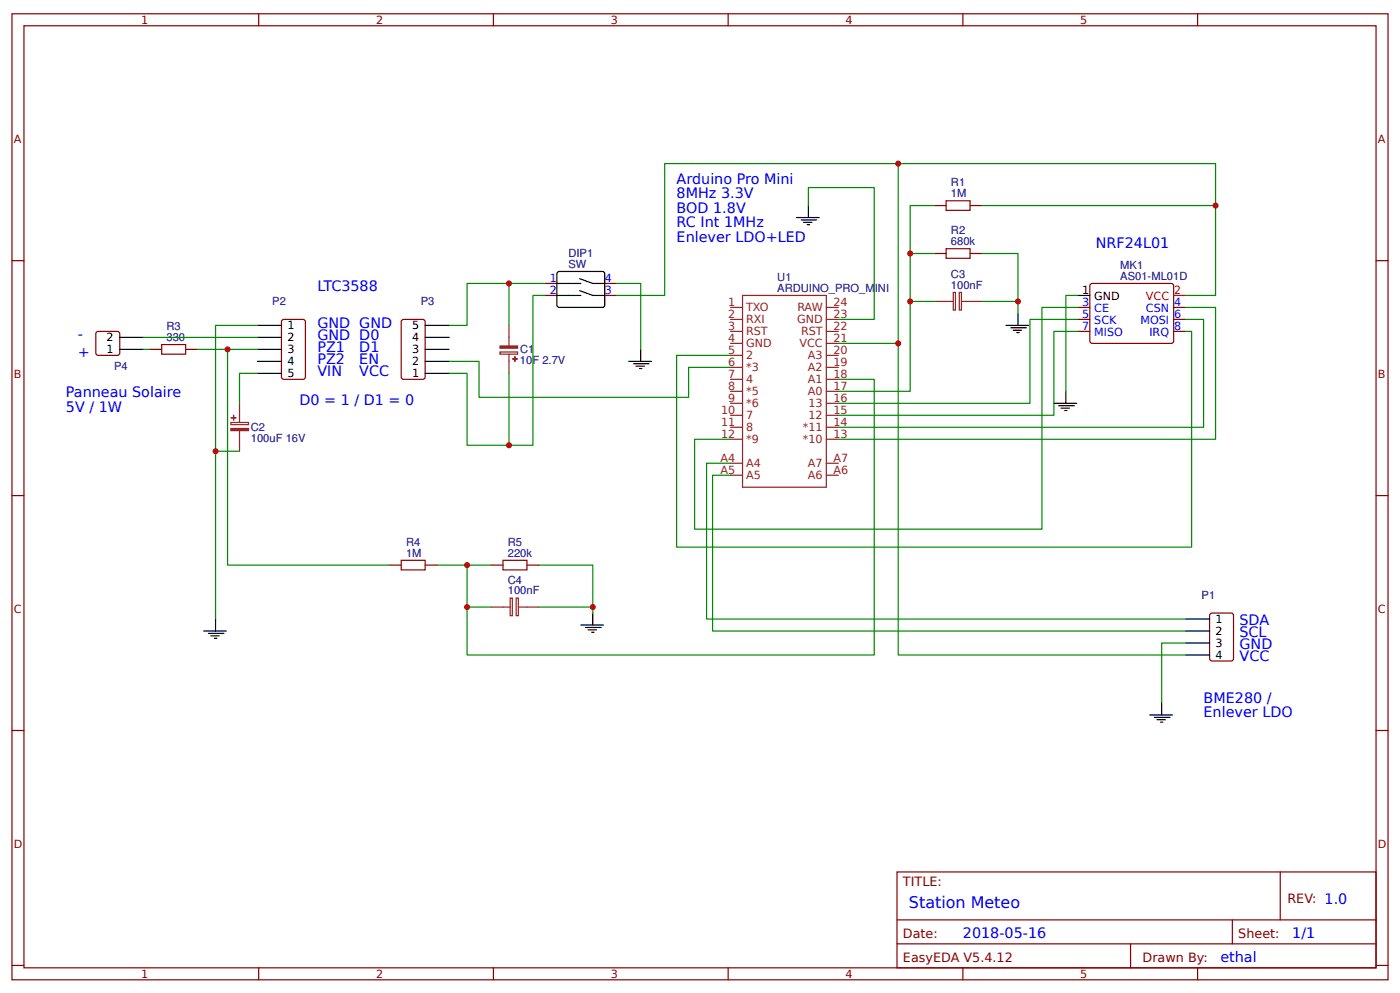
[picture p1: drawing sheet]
<svg xmlns="http://www.w3.org/2000/svg" width="309mm" height="219mm" viewBox="0 0 309 219" stroke-linecap="round" stroke-linejoin="round" font-family="sans-serif">
<g fill="none" stroke="#800" stroke-width=".26">
<path d="M2.6 3h304.1v213.3h-304.1zM5.3 5.7h298.7v208h-298.7zM57.1 3v2.7M109 3v2.7M160.9 3v2.7M212.7 3v2.7M264.6 3v2.7M2.6 57.5h2.7M206.4 45.4h2.6M206.4 56h2.6M214.3 45.4h2.7M214.3 56h2.7"/>
<path d="M304 57.5h2.7M21.4 73.2h4.5l.5 .2 .1 4.5-.3 .5h-4.5l-.5-.2v-4.5zM33.1 77.1h2.6M41 77.1h2.7M62.4 70.6l4.5-.1 .5 .3 .1 12.4-.3 .5h-4.5l-.5-.2v-12.5zM88.7 70.8l.5-.3h4.2l.5 .3v12.4l-.2 .5h-4.5l-.5-.2zM120.4 65.2h2.6M120.4 62.6h2.6M133.6 65.2h2.7M133.6 62.6h2.7M238.1 67.9h2.7M238.1 70.5h2.7"/>
<path d="M238.1 73.2h2.7M240.8 62.8l.5-.2h17.7l.3 .5-.1 12.4-.4 .3-17.8-.1-.2-.4zM259.3 67.9h2.6M259.3 70.5h2.6M259.3 73.2h2.6M2.6 109.4h2.7M304 109.4h2.7M86 124.8h2.6M93.9 124.8h2.7M108.5 124.8h2.6M116.4 124.8h2.7M267.3 135.6l.5-.3h4.2l.4 .3 .1 9.8-.2 .4-4.5 .1-.5-.2z"/>
<path d="M2.6 161.3h2.7M304 161.3h2.7M198.2 192.5h105.8v21.2h-105.8zM282.8 192.5v10.6M2.6 213.1h2.7M57.1 213.7v2.6M109 213.7v2.6M160.9 213.7v2.6M198.2 203.1h105.8M198.2 208.4h105.8M212.7 213.7v2.6M249.8 208.4v5.3"/>
<path d="M264.6 213.7v2.6M272.3 203.1v5.3M304 213.1h2.7"/>
</g>
<g fill="none" stroke="#000" stroke-width=".26">
<path d="M175.9 48h5.1M177 48.6h3.4M177.5 49.1h1.9M178.3 49.6h.6M178.6 45.4v2.6M26.5 77.1h5.2M26.5 74.5h5.2M56.9 77.1h5.3M56.9 74.5h5.3M56.9 71.8h5.3M56.9 79.8h5.3M93.9 77.1h5.3"/>
<path d="M93.9 74.5h5.3M93.9 71.8h5.3M93.9 79.8h5.3M123 65.2h5.3M123 62.6h5.3M123.1 60.2l.5-.3 9.8 .1 .2 .5-.1 7.1-.4 .3-9.8-.1-.3-.5zM128.1 64.2l2.9 1h2.6M128.1 61.5l2.9 1.1h2.6M138.9 79.8h5M141.6 77.1v2.7M222.2 71.8h5.1M223.3 72.4h3.4"/>
<path d="M223.8 72.9h1.9M224.6 73.4h.6M224.9 69.2v2.6M238.1 65.2h2.7M56.9 82.4h5.3M93.9 82.4h5.3M140 80.3h3.4M140.5 80.8h1.8M141.3 81.4h.5M232.8 89h5.1M233.9 89.6h3.4M234.4 90.1h1.9"/>
<path d="M235.2 90.6h.5M235.5 86.4v2.6M45 139.3h5M46 139.8h3.5M47.6 136.7v2.6M128.3 138h5M129.4 138.5h3.4M129.9 139h1.9M130.7 139.6h.5M131 135.3v2.7M261.9 136.7h5.3M261.9 139.3h5.3"/>
<path d="M46.6 140.4h1.8M47.4 140.9h.5M254 157.8h5M255.1 158.4h3.4M255.6 158.9h1.8M256.4 159.4h.5M256.6 155.2v2.6M261.9 141.9h5.3M261.9 144.6h5.3"/>
</g>
<g fill="none" stroke="#8d2323" stroke-width=".26">
<path d="M110.5 77.7h3.9v.5h-3.9zM112.4 71.8v4.5M112.4 78.2v4.2M161.4 78.4h2.6M161.4 75.8h2.6M161.4 70.5h2.6M161.4 67.9h2.6M161.4 73.2h2.6M164 65.2h18.6v42.4h-18.6zM182.6 78.4h2.6M182.6 75.8h2.6M182.6 70.5h2.6"/>
<path d="M182.6 67.9h2.6M182.6 73.2h2.6M206.4 66.5h4.2M210.6 64.6h.5v3.8h-.5zM211.9 64.6h.5v3.8h-.5zM212.5 66.5h4.5M51 93.3h3.9v.4h-3.9zM52.9 89v4.3M52.9 95.1v4.5M161.4 81.1h2.6M161.4 83.7h2.6M161.4 86.4h2.6"/>
<path d="M161.4 89h2.6M161.4 91.7h2.6M161.4 94.3h2.6M161.4 97h2.6M182.6 81.1h2.6M182.6 83.7h2.6M182.6 86.4h2.6M182.6 89h2.6M182.6 91.7h2.6M182.6 94.3h2.6M182.6 97h2.6M161.4 102.3h2.6"/>
<path d="M161.4 104.9h2.6M182.6 102.3h2.6M182.6 104.9h2.6M108.5 134h4.2M112.7 132h.5v3.9h-.5zM114 132h.5v3.9h-.5zM114.6 134h4.5"/>
</g>
<path d="M259.3 65.2h2.6" fill="none" stroke="#f00" stroke-width=".26"/>
<path d="M209 44.3h5.3v2.1h-5.3zM209 54.9h5.3v2.1h-5.3zM35.7 76.1h5.3v2.1h-5.3zM88.6 123.7h5.3v2.1h-5.3zM111.1 123.7h5.3v2.1h-5.3z" fill="none" stroke="#a00000" stroke-width=".26"/>
<g fill="none" stroke="#080" stroke-width=".26">
<path d="M198.4 36.1h-51.6v29.1h-10.5M178.6 45.4v-4h14.5v29.1h-7.9M201.1 56h5.3M206.4 45.4h-5.3v41h-15.9M217 45.4h51.6v19.8h-6.7M217 56h7.9v13.2M268.6 45.4v-9.3h-70.2v39.7h-13.2M31.7 77.1h1.4M31.7 74.5h25.2M43.7 77.1h13.2M50.3 77.1v47.7h35.7M56.9 71.8h-9.3v27.8h5.3"/>
<path d="M99.2 71.8h4v-9.2h9.2v9.2M99.2 79.8h6.6v7.9h46.3v-6.6h9.3M112.4 62.6h8M120.4 65.2h-2.7v33.1h-5.3M136.3 62.6h5.3v14.5M198.4 75.8v68.8h63.5M201.1 66.5h5.3M217 66.5h7.9M238.1 67.9h-7.9v48.9h-76.7v-19.8h7.9M238.1 73.2h-5.3v18.5h-47.6M238.1 65.2h-2.6v21.2M238.1 70.5h-10.6v18.5h-42.3"/>
<path d="M261.9 67.9h6.7v29.1h-83.4M261.9 70.5h4v23.8h-80.7M261.9 73.2h1.4v47.6h-113.8v-42.4h11.9M47.6 99.6v37.1M56.9 82.4h-4v6.6M99.2 82.4h4v15.9h9.2v-15.9M185.2 83.7h7.9v60.9h-89.9v-19.8M161.4 102.3h-5.3v34.4h105.8M161.4 104.9h-4v34.4h104.5M96.6 124.8h11.9M103.2 134h5.3M119.1 124.8h11.9v10.5"/>
<path d="M119.1 134h11.9M261.9 141.9h-5.3v13.3"/>
</g>
<g fill="#8d2323" stroke="#8d2323" stroke-width=".26">
<path d="M110.5 76.4h3.9v.5h-3.9z"/>
<path d="M113.2 79.2h1.1z"/>
<path d="M113.7 78.7l.1 1.1z"/>
<path d="M51 94.6h3.9v.5h-3.9z"/>
<path d="M51.1 92.2h1z"/>
<path d="M51.6 91.7v1z"/>
</g>
<g fill="#c00">
<circle cx="47.6" cy="99.6" r=".66"/>
<circle cx="224.9" cy="66.5" r=".66"/>
<circle cx="112.4" cy="98.3" r=".66"/>
<circle cx="103.2" cy="124.8" r=".66"/>
<circle cx="268.6" cy="45.4" r=".66"/>
<circle cx="201.1" cy="56" r=".66"/>
<circle cx="198.4" cy="75.8" r=".66"/>
<circle cx="50.3" cy="77.1" r=".66"/>
<circle cx="112.4" cy="62.6" r=".66"/>
<circle cx="198.4" cy="36.1" r=".66"/>
<circle cx="201.1" cy="66.5" r=".66"/>
<circle cx="131" cy="134" r=".66"/>
<circle cx="103.2" cy="134" r=".66"/>
</g>
<text font-size="3.5" fill="#00f" x="200.8" y="200.4">Station Meteo</text>
<g font-size="3.2" fill="#00f">
<text x="149.5" y="40.6">Arduino Pro Mini</text>
<text x="149.5" y="43.8">8MHz 3.3V</text>
<text x="149.5" y="47">BOD 1.8V</text>
<text x="149.5" y="50.1">RC Int 1MHz</text>
<text x="149.5" y="53.3">Enlever LDO+LED</text>
<text x="242.1" y="54.6">NRF24L01</text>
<text x="70.1" y="64.3">LTC3588</text>
<text x="17.2" y="74.9">-</text>
<text x="70.1" y="72.4">GND GND</text>
<text x="70.1" y="75">GND D0</text>
<text x="70.1" y="77.7">PZ1</text>
<text x="79.4" y="77.7">D1</text>
<text x="17.2" y="78.9">+</text>
<text x="70.1" y="80.3">PZ2</text>
<text x="70.1" y="82.9">VIN</text>
<text x="79.4" y="80.3">EN</text>
<text x="79.4" y="82.9">VCC</text>
<text x="14.6" y="87.7">Panneau Solaire</text>
<text x="66.1" y="89.5">D0 = 1 / D1 = 0</text>
<text x="14.6" y="90.9">5V / 1W</text>
<text x="273.8" y="138">SDA</text>
<text x="273.8" y="140.6">SCL</text>
<text x="273.8" y="143.3">GND</text>
<text x="273.8" y="145.9">VCC</text>
<text x="265.9" y="155.2">BME280 /</text>
<text x="265.9" y="158.4">Enlever LDO</text>
<text x="212.7" y="207">2018-05-16</text>
<text x="285.5" y="207">1/1</text>
<text x="269.6" y="212.3">ethal</text>
</g>
<g font-size="2.8" fill="#800">
<text x="199.5" y="195.7">TITLE:</text>
<text x="284.4" y="199.4">REV: 1.0</text>
<text x="199.5" y="207">Date:</text>
<text x="273.6" y="207">Sheet:</text>
<text x="199.5" y="212.3">EasyEDA V5.4.12</text>
<text x="252.4" y="212.3">Drawn By:</text>
</g>
<g font-size="2.5" fill="#800">
<text x="31.2" y="5.3">1</text>
<text x="83.1" y="5.3">2</text>
<text x="134.9" y="5.3">3</text>
<text x="186.8" y="5.3">4</text>
<text x="238.7" y="5.3">5</text>
<text x="3" y="31.6">A</text>
<text x="304.4" y="31.6">A</text>
<text x="3" y="83.5">B</text>
<text x="304.4" y="83.5">B</text>
<text x="3" y="135.3">C</text>
<text x="304.4" y="135.3">C</text>
<text x="3" y="187.2">D</text>
<text x="304.4" y="187.2">D</text>
<text x="31.2" y="215.9">1</text>
<text x="83.1" y="215.9">2</text>
<text x="134.9" y="215.9">3</text>
<text x="186.8" y="215.9">4</text>
<text x="238.7" y="215.9">5</text>
</g>
<g font-size="2.5" fill="#000080">
<text x="210.1" y="41.1">R1</text>
<text x="210.1" y="43.5">1M</text>
<text x="210.1" y="51.7">R2</text>
<text x="125.6" y="56.8">DIP1</text>
<text x="125.6" y="59.1">SW</text>
<text x="210.1" y="54.1">680k</text>
<text x="247.5" y="59.4">MK1</text>
<text x="171.7" y="64.4">ARDUINO_PRO_MINI</text>
<text x="171.7" y="62">U1</text>
<text x="210.1" y="63.8">100nF</text>
<text x="210.1" y="61.4">C3</text>
<text x="247.5" y="61.8">AS01-ML01D</text>
<text x="60.1" y="67.3">P2</text>
<text x="92.9" y="67.3">P3</text>
<text x="36.8" y="75.3">330</text>
<text x="36.8" y="72.9">R3</text>
<text x="25.2" y="81.7">P4</text>
<text x="114.9" y="80.4">10F 2.7V</text>
<text x="114.9" y="78">C1</text>
<text x="55.4" y="95.2">C2</text>
<text x="55.4" y="97.6">100uF 16V</text>
<text x="89.7" y="122.9">1M</text>
<text x="89.7" y="120.5">R4</text>
<text x="112.2" y="122.9">220k</text>
<text x="112.2" y="120.5">R5</text>
<text x="112.2" y="131.2">100nF</text>
<text x="112.2" y="128.9">C4</text>
<text x="265.5" y="132.2">P1</text>
</g>
<g font-size="2.5" fill="#00f">
<text x="121.5" y="65">2</text>
<text x="121.5" y="62.3">1</text>
<text x="133.6" y="65">3</text>
<text x="133.6" y="62.3">4</text>
<text x="239.1" y="67.6">3</text>
<text x="239.1" y="70.2">5</text>
<text x="241.7" y="68.9">CE</text>
<text x="241.7" y="71.6">SCK</text>
<text x="251.9" y="71.6">MOSI</text>
<text x="253.2" y="68.9">CSN</text>
<text x="259.4" y="67.6">4</text>
<text x="259.4" y="70.2">6</text>
<text x="239.1" y="72.9">7</text>
<text x="241.7" y="74.2">MISO</text>
<text x="253.9" y="74.2">IRQ</text>
<text x="259.4" y="72.9">8</text>
</g>
<g font-size="2.5">
<text x="239.1" y="65">1</text>
<text x="241.7" y="66.3">GND</text>
<text x="23.6" y="77.9">1</text>
<text x="23.6" y="75.3">2</text>
<text x="63.5" y="72.6">1</text>
<text x="63.5" y="75.3">2</text>
<text x="63.5" y="77.9">3</text>
<text x="91" y="77.9">3</text>
<text x="91" y="75.3">4</text>
<text x="91" y="72.6">5</text>
<text x="63.5" y="80.6">4</text>
<text x="63.5" y="83.2">5</text>
<text x="91" y="83.2">1</text>
<text x="91" y="80.6">2</text>
<text x="268.6" y="137.5">1</text>
<text x="268.6" y="140.1">2</text>
<text x="268.6" y="142.7">3</text>
<text x="268.6" y="145.4">4</text>
</g>
<g font-size="2.5" fill="#f00">
<text x="259.4" y="65">2</text>
<text x="253.2" y="66.3">VCC</text>
</g>
<g font-size="2.5" fill="#8d2323">
<text x="160.9" y="70.2">2</text>
<text x="160.9" y="67.6">1</text>
<text x="164.8" y="71.3">RXI</text>
<text x="164.8" y="68.7">TXO</text>
<text x="176.1" y="71.3">GND</text>
<text x="176.2" y="68.7">RAW</text>
<text x="184.1" y="70.2">23</text>
<text x="184.1" y="67.6">24</text>
<text x="160.9" y="75.5">4</text>
<text x="160.9" y="72.9">3</text>
<text x="164.8" y="76.6">GND</text>
<text x="164.8" y="74">RST</text>
<text x="176.6" y="76.6">VCC</text>
<text x="177" y="74">RST</text>
<text x="184.1" y="72.9">22</text>
<text x="184.1" y="75.5">21</text>
<text x="160.9" y="78.2">5</text>
<text x="160.9" y="80.8">6</text>
<text x="160.9" y="83.5">7</text>
<text x="164.8" y="79.2">2</text>
<text x="164.8" y="81.9">*3</text>
<text x="178.5" y="81.9">A2</text>
<text x="178.5" y="79.2">A3</text>
<text x="184.1" y="83.5">18</text>
<text x="184.1" y="80.8">19</text>
<text x="184.1" y="78.2">20</text>
<text x="160.9" y="86.1">8</text>
<text x="160.9" y="88.8">9</text>
<text x="164.8" y="84.5">4</text>
<text x="164.8" y="87.2">*5</text>
<text x="164.8" y="89.8">*6</text>
<text x="178.5" y="87.2">A0</text>
<text x="178.5" y="84.5">A1</text>
<text x="178.6" y="89.8">13</text>
<text x="184.1" y="88.8">16</text>
<text x="184.1" y="86.1">17</text>
<text x="159.3" y="91.4">10</text>
<text x="159.3" y="94.1">11</text>
<text x="164.8" y="92.5">7</text>
<text x="164.8" y="95.1">8</text>
<text x="177.4" y="95.1">*11</text>
<text x="178.6" y="92.5">12</text>
<text x="184.1" y="94.1">14</text>
<text x="184.1" y="91.4">15</text>
<text x="159.2" y="102">A4</text>
<text x="159.3" y="96.7">12</text>
<text x="164.8" y="97.8">*9</text>
<text x="177.4" y="97.8">*10</text>
<text x="184.1" y="96.7">13</text>
<text x="184.1" y="102">A7</text>
<text x="159.2" y="104.6">A5</text>
<text x="164.8" y="103.1">A4</text>
<text x="164.8" y="105.7">A5</text>
<text x="178.5" y="103.1">A7</text>
<text x="178.5" y="105.7">A6</text>
<text x="184.1" y="104.6">A6</text>
</g>
</svg>
